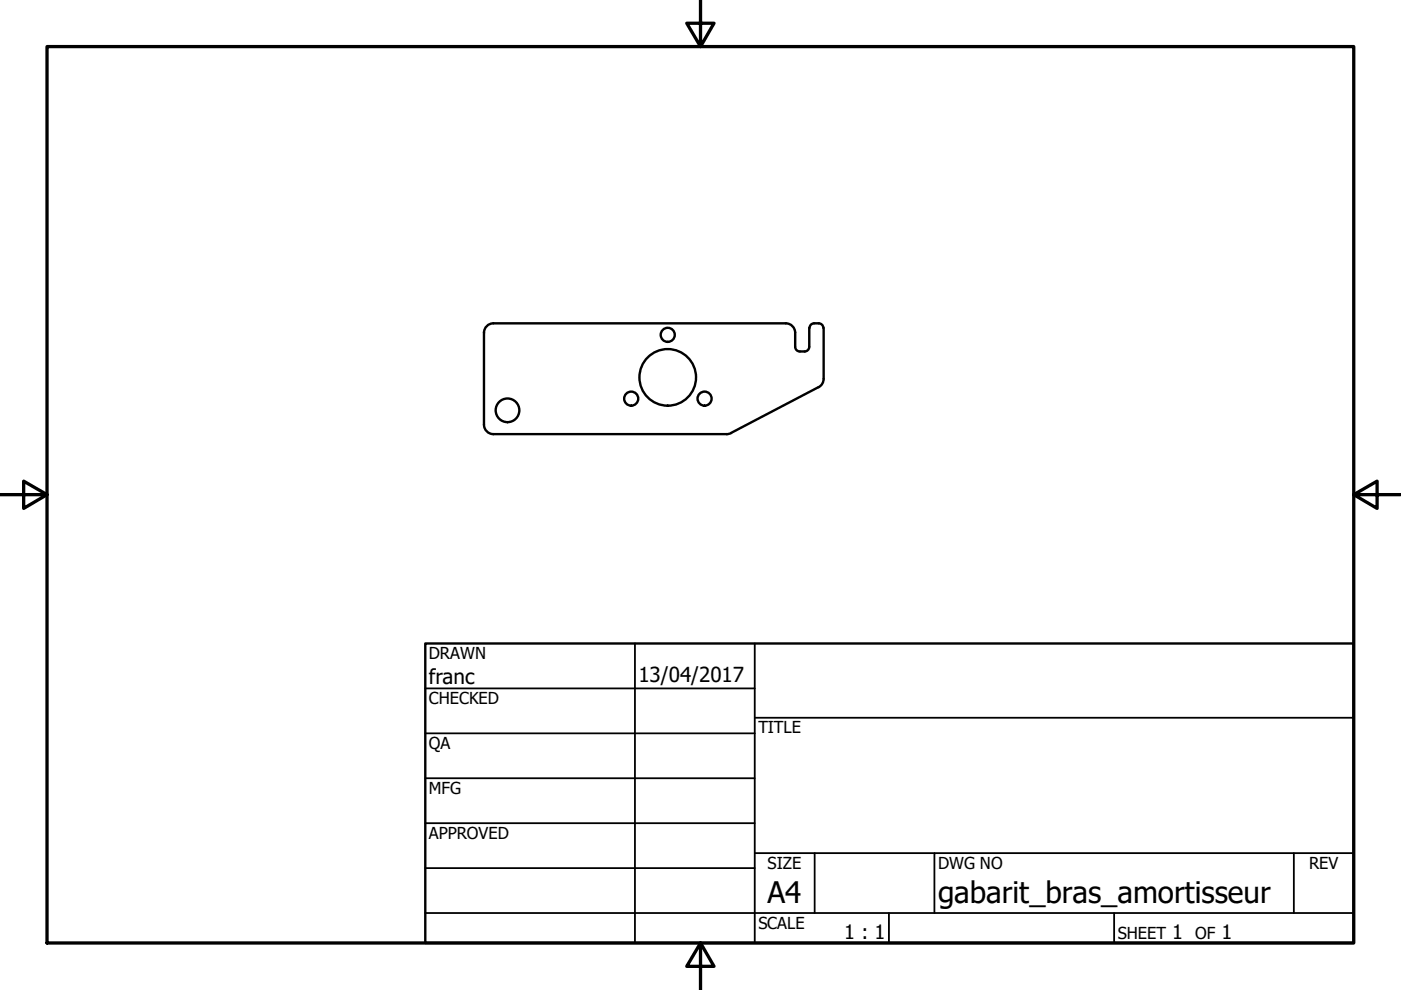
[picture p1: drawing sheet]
<svg xmlns="http://www.w3.org/2000/svg" width="297mm" height="210mm" viewBox="0 0 297 210" stroke-linecap="round" stroke-linejoin="round" font-family="sans-serif">
<!-- layer: Visible (ANSI) -->
<g fill="none" stroke="#000" stroke-width=".51">
<path d="M102.6 70.5v19.5M104.6 68.6h62M104.6 68.6a2 2 0 0 0-2 2M166.6 68.6a2 2 0 0 1 2 2M168.6 70.5v3a.98 .98 0 0 0 1 1M169.6 74.5h1M171.6 69.5v4a.98 .98 0 0 1-1 1M172.6 68.6h1a.98 .98 0 0 1 1 .9M172.6 68.6a.98 .98 0 0 0-1 .9M174.6 69.5v10.8M102.6 90a2 2 0 0 0 2 2M104.6 92h49.5"/>
<path d="M173.5 82.1l-18.5 9.7-.9 .2M174.6 80.3a2 2 0 0 1-1 1.8"/>
<circle cx="141.6" cy="71" r="1.49"/>
<circle cx="107.6" cy="87" r="2.51"/>
<circle cx="133.8" cy="84.5" r="1.49"/>
<circle cx="141.6" cy="80" r="6"/>
<circle cx="149.4" cy="84.5" r="1.49"/>
</g>
<!-- layer: Border (ANSI) -->
<path d="M148.5 -.1v10l-2.9-5h5.8l-2.9 5M10 9.9h277v190h-277zM0 104.9h10l-5-2.9v5.8l5-2.9M287 104.9l5 2.9v-5.8l-5 2.9h10M148.5 199.9l2.9 5h-5.8l2.9-5v10" fill="none" stroke="#000" stroke-width=".7"/>
<!-- layer: Title (ANSI) -->
<g fill="none" stroke="#000" stroke-width=".38">
<path d="M134.6 136.4v63.5M160 136.4v63.5M90.2 146h69.8M90.2 155.5h69.8M160 152.2h127M90.2 165h69.8M90.2 174.5h69.8M90.2 193.6h196.8M90.2 184.1h69.8M160 180.9h127M172.7 180.9v12.7M188.5 193.6v6.3"/>
<path d="M198.1 180.9v12.7M236.2 193.6v6.3M274.3 180.9v12.7"/>
</g>
<path d="M90.2 136.4h196.8v63.5h-196.8z" fill="none" stroke="#000" stroke-width=".51"/>
<g font-size="6.3">
<text x="162.8" y="191.4">A4</text>
<text x="198.9" y="191.5">gabarit_bras_amortisseur</text>
</g>
<g font-size="4.4">
<text x="90.9" y="145.1">franc</text>
<text x="135.4" y="144.5">13/04/2017</text>
</g>
<g font-size="4.2">
<text x="179" y="199.2">1 : 1</text>
<text x="248.5" y="199.1">1</text>
<text x="259" y="199.1">1</text>
</g>
<g font-size="3.5">
<text x="90.9" y="139.7">DRAWN</text>
<text x="90.9" y="149.3">CHECKED</text>
<text x="160.8" y="155.5">TITLE</text>
<text x="90.9" y="158.8">QA</text>
<text x="90.9" y="168.3">MFG</text>
<text x="90.9" y="177.8">APPROVED</text>
<text x="162.8" y="184.2">SIZE</text>
<text x="198.9" y="184.2">DWG NO</text>
<text x="277.6" y="184.2">REV</text>
<text x="160.8" y="196.9">SCALE</text>
<text x="237" y="199.1">SHEET</text>
<text x="253.4" y="199.1">OF</text>
</g>
</svg>
